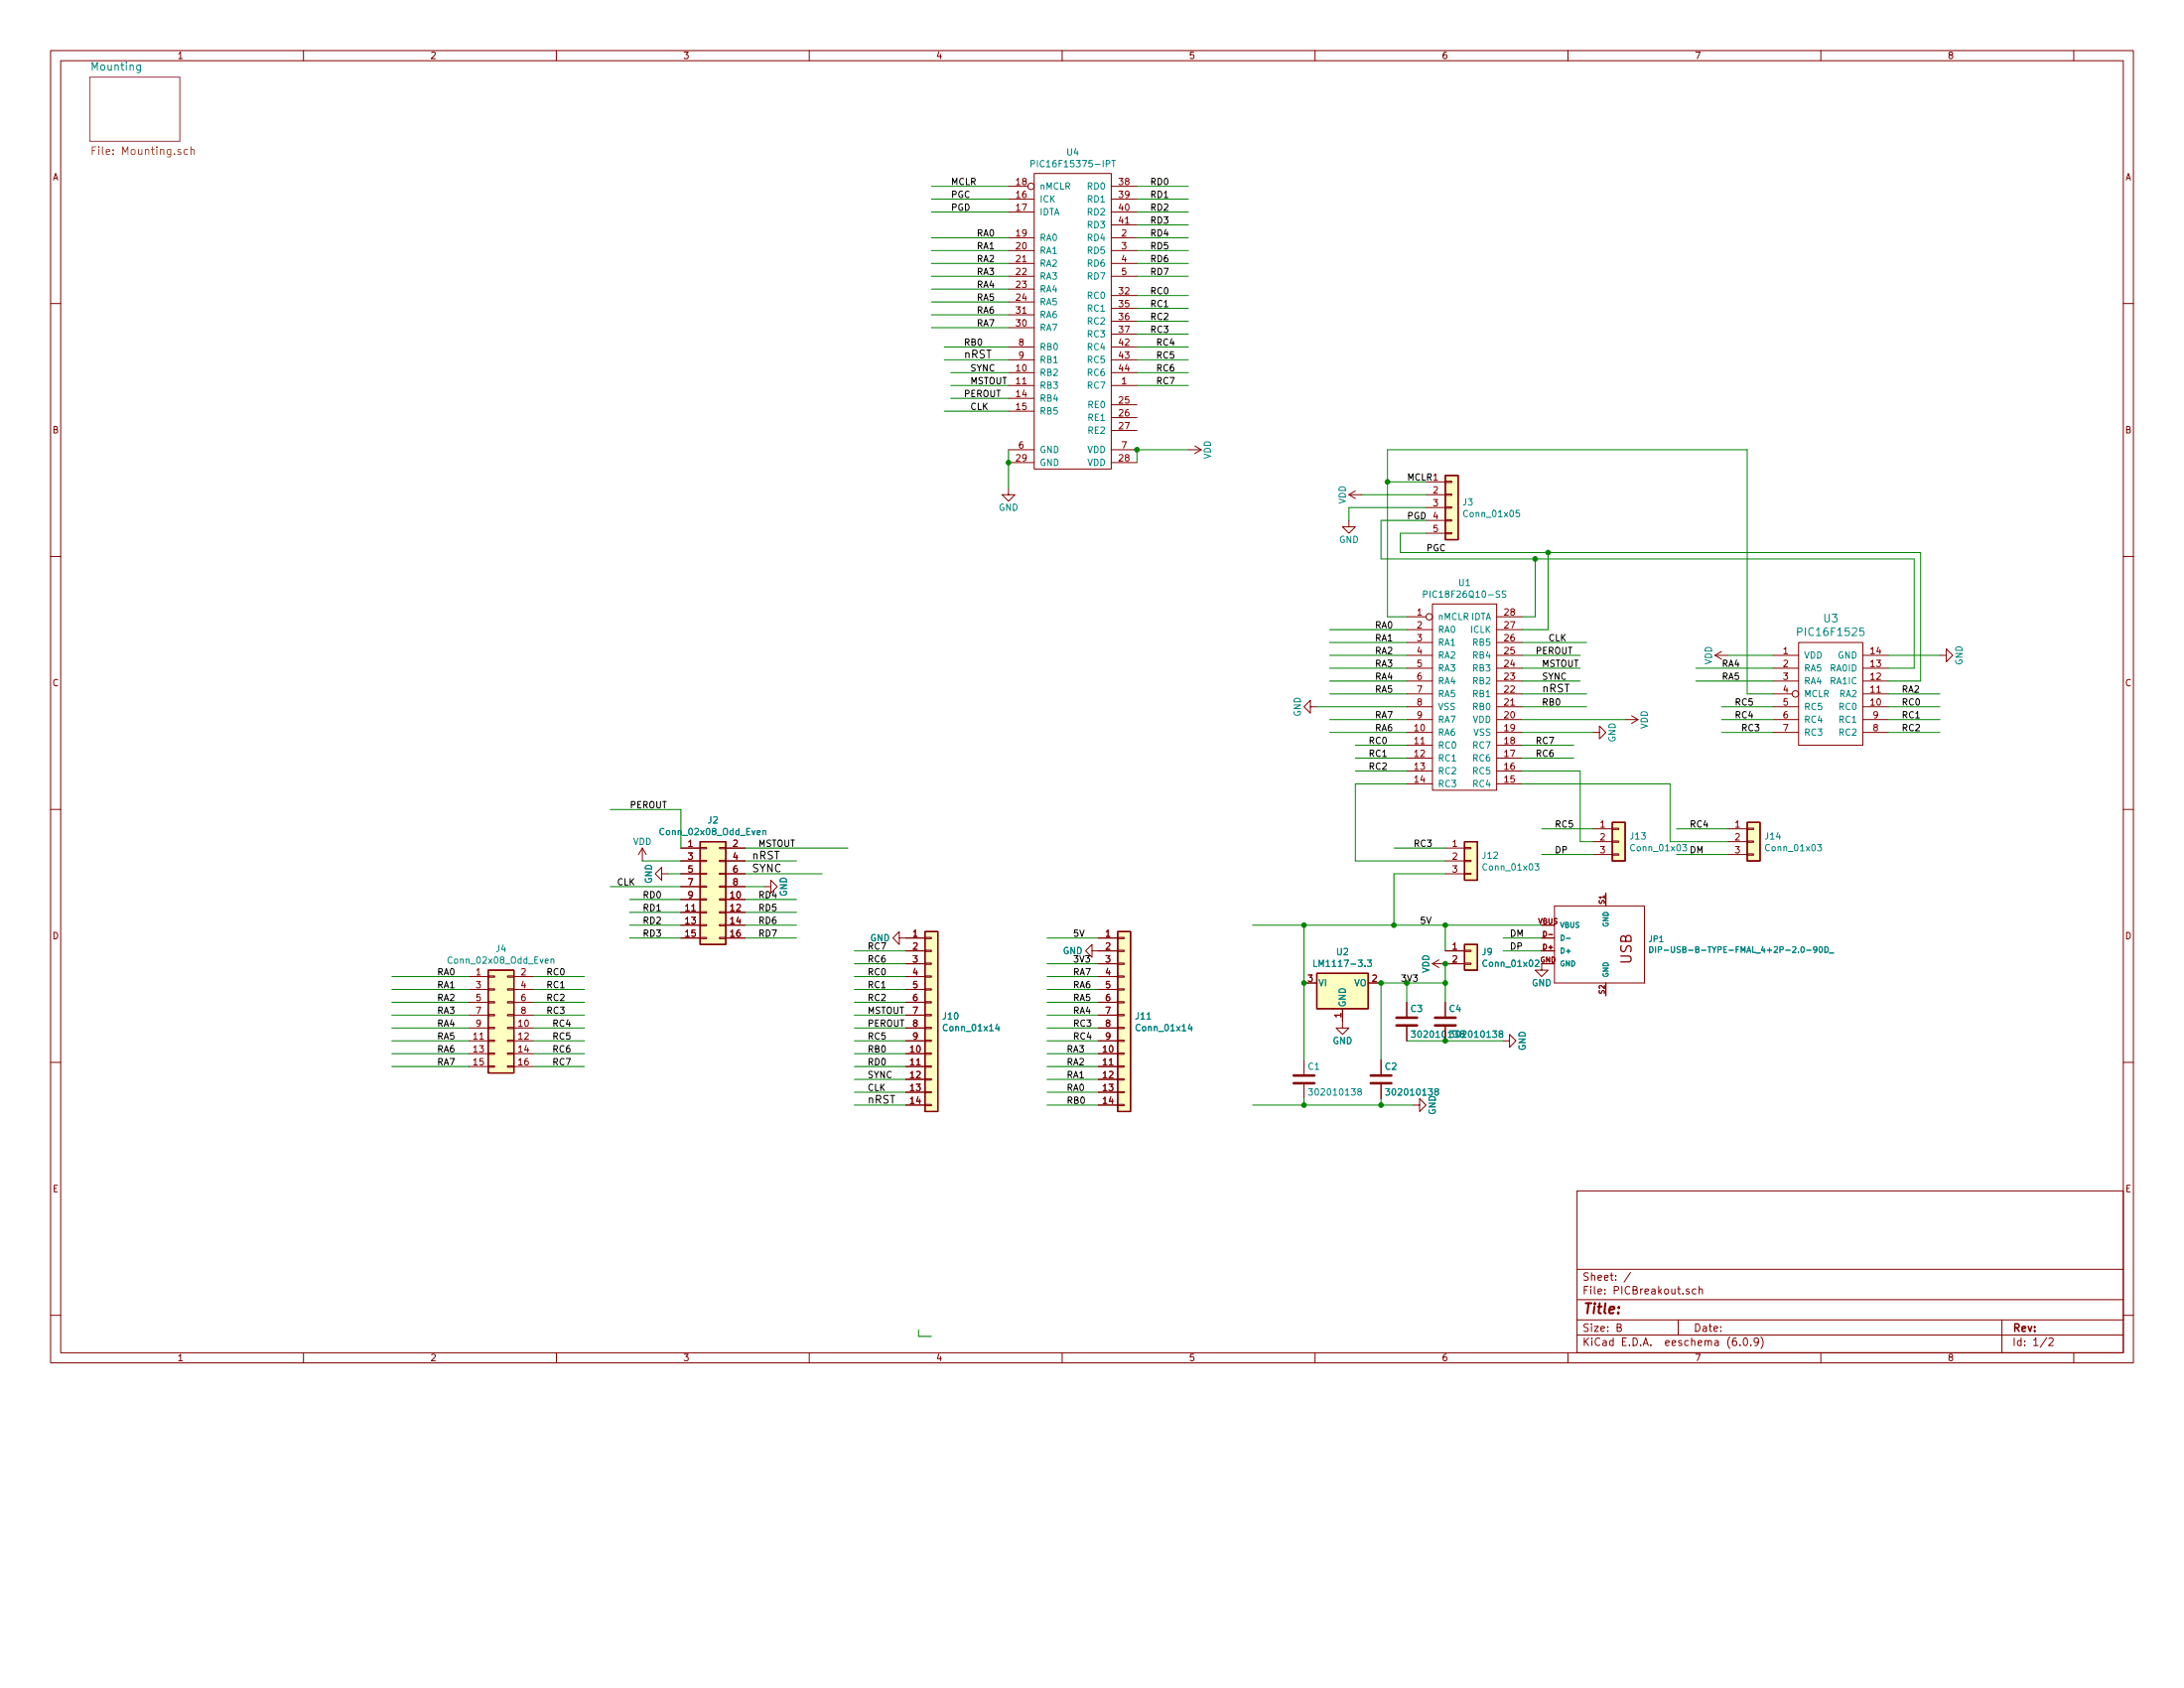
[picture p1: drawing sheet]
EESchema Schematic File Version 4
EELAYER 30 0
EELAYER END
$Descr B 17000 11000
encoding utf-8
Sheet 1 2
Title ""
Date ""
Rev ""
Comp ""
Comment1 ""
Comment2 ""
Comment3 ""
Comment4 ""
$EndDescr
$Sheet
S 700  600  700  500 
U 5BA655A7
F0 "Mounting" 60
F1 "Mounting.sch" 60
$EndSheet
Wire Wire Line
	7250 10400 7150 10400
Wire Wire Line
	7150 10400 7150 10350
Wire Wire Line
	10150 8550 10150 8600
Wire Wire Line
	10750 8600 10750 8550
Connection ~ 10750 8600
$Comp
L power:GND #PWR?
U 1 1
P 11000 8600
AR Path="/5CFC7757/5D07AF23" Ref="#PWR?"  Part="1" 
AR Path="/5CFEE74D/5D07AF23" Ref="#PWR?"  Part="1" 
AR Path="/5CE81FF5/5D07AF23" Ref="#PWR?"  Part="1" 
AR Path="/5CE982AE/5D07AF23" Ref="#PWR?"  Part="1" 
AR Path="/5BA655A7/5D01C728/5D07AF23" Ref="#PWR?"  Part="1" 
AR Path="/5D01CD70/5D07AF23" Ref="#PWR?"  Part="1" 
AR Path="/5D08CCAD/5D07AF23" Ref="#PWR?"  Part="1" 
AR Path="/5D117FD0/5D07AF23" Ref="#PWR?"  Part="1" 
AR Path="/5D07AF23" Ref="#PWR019"  Part="1" 
F 0 "#PWR019" H 11000 8350 50  0001 C CNN
F 1 "GND" H 11000 8450 50  0000 C CNN
F 2 "" H 11000 8600 50  0001 C CNN
F 3 "" H 11000 8600 50  0001 C CNN
	1    11000 8600
	0    -1   -1   0   
$EndComp
Wire Wire Line
	10750 8600 11000 8600
$Comp
L CLRLibrary:PIC18F24Q10_SO U1
U 1 1
P 11400 4650
F 0 "U1" H 11400 4765 50  0000 C CNN
F 1 "PIC18F26Q10-SS" H 11400 4674 50  0000 C CNN
F 2 "Package_SO:SSOP-28_5.3x10.2mm_P0.65mm" H 11500 4700 50  0001 C CNN
F 3 "" H 11500 4700 50  0001 C CNN
	1    11400 4650
	1    0    0    -1  
$EndComp
$Comp
L Connector_Generic:Conn_01x05 J3
U 1 1
P 11300 3950
F 0 "J3" H 11380 3992 50  0000 L CNN
F 1 "Conn_01x05" H 11380 3901 50  0000 L CNN
F 2 "Connector_PinHeader_2.54mm:PinHeader_1x06_P2.54mm_Vertical" H 11300 3950 50  0001 C CNN
F 3 "~" H 11300 3950 50  0001 C CNN
	1    11300 3950
	1    0    0    -1  
$EndComp
Wire Wire Line
	11100 3750 10800 3750
Wire Wire Line
	10800 3750 10800 4800
Wire Wire Line
	10800 4800 10950 4800
Wire Wire Line
	11100 4050 10750 4050
Wire Wire Line
	10750 4050 10750 4350
Wire Wire Line
	10750 4350 11950 4350
Wire Wire Line
	11950 4350 11950 4800
Wire Wire Line
	11950 4800 11850 4800
Wire Wire Line
	11850 4900 12050 4900
Wire Wire Line
	12050 4900 12050 4300
Wire Wire Line
	12050 4300 10900 4300
Wire Wire Line
	10900 4300 10900 4150
Wire Wire Line
	10900 4150 11100 4150
$Comp
L power:VDD #PWR?
U 1 1
P 10600 3850
AR Path="/5CFC7757/5F124115" Ref="#PWR?"  Part="1" 
AR Path="/5CFEE74D/5F124115" Ref="#PWR?"  Part="1" 
AR Path="/5CE81FF5/5F124115" Ref="#PWR?"  Part="1" 
AR Path="/5CE982AE/5F124115" Ref="#PWR?"  Part="1" 
AR Path="/5BA655A7/5D01C728/5F124115" Ref="#PWR?"  Part="1" 
AR Path="/5D01CD70/5F124115" Ref="#PWR?"  Part="1" 
AR Path="/5D08CCAD/5F124115" Ref="#PWR?"  Part="1" 
AR Path="/5D117FD0/5F124115" Ref="#PWR?"  Part="1" 
AR Path="/5F124115" Ref="#PWR0103"  Part="1" 
F 0 "#PWR0103" H 10600 3700 50  0001 C CNN
F 1 "VDD" H 10600 4000 50  0000 C CNN
F 2 "" H 10600 3850 50  0001 C CNN
F 3 "" H 10600 3850 50  0001 C CNN
	1    10600 3850
	0    -1   -1   0   
$EndComp
Wire Wire Line
	11100 3850 10600 3850
$Comp
L power:GND #PWR0104
U 1 1
P 10500 4050
F 0 "#PWR0104" H 10500 3800 50  0001 C CNN
F 1 "GND" H 10500 3900 50  0000 C CNN
F 2 "" H 10500 4050 50  0001 C CNN
F 3 "" H 10500 4050 50  0001 C CNN
	1    10500 4050
	1    0    0    -1  
$EndComp
Wire Wire Line
	11100 3950 10500 3950
Wire Wire Line
	10500 3950 10500 4050
Text Label 10700 4900 0    50   ~ 0
RA0
Text Label 10700 5000 0    50   ~ 0
RA1
Text Label 10700 5100 0    50   ~ 0
RA2
Text Label 10700 5200 0    50   ~ 0
RA3
Text Label 10700 5300 0    50   ~ 0
RA4
Text Label 10700 5400 0    50   ~ 0
RA5
Text Label 10700 5700 0    50   ~ 0
RA6
Text Label 10700 5600 0    50   ~ 0
RA7
Wire Wire Line
	10950 4900 10350 4900
Wire Wire Line
	10950 5000 10350 5000
Wire Wire Line
	10950 5100 10350 5100
Wire Wire Line
	10950 5200 10350 5200
Wire Wire Line
	10950 5300 10350 5300
Wire Wire Line
	10950 5400 10350 5400
Wire Wire Line
	10950 5600 10350 5600
Wire Wire Line
	10950 5700 10350 5700
Text Label 10650 5800 0    50   ~ 0
RC0
Text Label 10650 5900 0    50   ~ 0
RC1
Text Label 10650 6000 0    50   ~ 0
RC2
Text Label 13150 6450 0    50   ~ 0
RC4
Text Label 12100 6450 0    50   ~ 0
RC5
Text Label 11950 5900 0    50   ~ 0
RC6
Text Label 11950 5800 0    50   ~ 0
RC7
Wire Wire Line
	10550 5900 10950 5900
Text Label 11000 6600 0    50   ~ 0
RC3
Wire Wire Line
	10550 5800 10950 5800
Wire Wire Line
	10550 6100 10950 6100
Wire Wire Line
	10550 6000 10950 6000
Wire Wire Line
	11850 5900 12250 5900
Wire Wire Line
	11850 5800 12250 5800
Wire Wire Line
	12350 5000 11850 5000
Text Label 12050 5000 0    50   ~ 0
CLK
Wire Wire Line
	12300 5100 11850 5100
Text Label 11950 5100 0    50   ~ 0
PEROUT
Wire Wire Line
	12300 5200 11850 5200
Text Label 12000 5200 0    50   ~ 0
MSTOUT
Wire Wire Line
	12300 5300 11850 5300
Text Label 12000 5300 0    50   ~ 0
SYNC
$Comp
L power:GND #PWR?
U 1 1
P 10250 5500
AR Path="/5CFC7757/5F2369A8" Ref="#PWR?"  Part="1" 
AR Path="/5CFEE74D/5F2369A8" Ref="#PWR?"  Part="1" 
AR Path="/5CE81FF5/5F2369A8" Ref="#PWR?"  Part="1" 
AR Path="/5CE982AE/5F2369A8" Ref="#PWR?"  Part="1" 
AR Path="/5BA655A7/5D01C728/5F2369A8" Ref="#PWR?"  Part="1" 
AR Path="/5D01CD70/5F2369A8" Ref="#PWR?"  Part="1" 
AR Path="/5D08CCAD/5F2369A8" Ref="#PWR?"  Part="1" 
AR Path="/5D117FD0/5F2369A8" Ref="#PWR?"  Part="1" 
AR Path="/5F2369A8" Ref="#PWR0107"  Part="1" 
F 0 "#PWR0107" H 10250 5250 50  0001 C CNN
F 1 "GND" H 10250 5350 50  0000 C CNN
F 2 "" H 10250 5500 50  0001 C CNN
F 3 "" H 10250 5500 50  0001 C CNN
	1    10250 5500
	0    1    1    0   
$EndComp
$Comp
L power:GND #PWR?
U 1 1
P 12400 5700
AR Path="/5CFC7757/5F236A33" Ref="#PWR?"  Part="1" 
AR Path="/5CFEE74D/5F236A33" Ref="#PWR?"  Part="1" 
AR Path="/5CE81FF5/5F236A33" Ref="#PWR?"  Part="1" 
AR Path="/5CE982AE/5F236A33" Ref="#PWR?"  Part="1" 
AR Path="/5BA655A7/5D01C728/5F236A33" Ref="#PWR?"  Part="1" 
AR Path="/5D01CD70/5F236A33" Ref="#PWR?"  Part="1" 
AR Path="/5D08CCAD/5F236A33" Ref="#PWR?"  Part="1" 
AR Path="/5D117FD0/5F236A33" Ref="#PWR?"  Part="1" 
AR Path="/5F236A33" Ref="#PWR0108"  Part="1" 
F 0 "#PWR0108" H 12400 5450 50  0001 C CNN
F 1 "GND" H 12400 5550 50  0000 C CNN
F 2 "" H 12400 5700 50  0001 C CNN
F 3 "" H 12400 5700 50  0001 C CNN
	1    12400 5700
	0    -1   -1   0   
$EndComp
Wire Wire Line
	10950 5500 10250 5500
Wire Wire Line
	12400 5700 11850 5700
Wire Wire Line
	12650 5600 11850 5600
$Comp
L CLRLibrary:PIC16F1525 U3
U 1 1
P 14000 4850
F 0 "U3" H 14250 4887 60  0000 C CNN
F 1 "PIC16F1525" H 14250 4781 60  0000 C CNN
F 2 "Package_SO:SO-14_3.9x8.65mm_P1.27mm" H 14000 4850 60  0001 C CNN
F 3 "" H 14000 4850 60  0001 C CNN
	1    14000 4850
	1    0    0    -1  
$EndComp
$Comp
L CLRLibrary:DIP-USB-B-TYPE-FMAL_4+2P-2.0-90D_ JP1
U 1 1
P 12100 7350
F 0 "JP1" H 12828 7392 45  0000 L CNN
F 1 "DIP-USB-B-TYPE-FMAL_4+2P-2.0-90D_" H 12828 7308 45  0000 L CNN
F 2 "CLRConnector:USB4+2-2.5-90D-15.8X12MM" H 12100 7350 50  0001 C CNN
F 3 "" H 12100 7350 50  0001 C CNN
F 4 "320010018" H 12130 7500 20  0001 C CNN "SKU"
	1    12100 7350
	1    0    0    -1  
$EndComp
$Comp
L Regulator_Linear:LM1117-3.3 U2
U 1 1
P 10450 7650
F 0 "U2" H 10450 7892 50  0000 C CNN
F 1 "LM1117-3.3" H 10450 7801 50  0000 C CNN
F 2 "Package_TO_SOT_SMD:SOT-223-3_TabPin2" H 10450 7650 50  0001 C CNN
F 3 "http://www.ti.com/lit/ds/symlink/lm1117.pdf" H 10450 7650 50  0001 C CNN
	1    10450 7650
	1    0    0    -1  
$EndComp
Wire Wire Line
	10150 8600 10750 8600
Wire Wire Line
	12000 7200 11250 7200
Wire Wire Line
	10150 7200 10150 7650
Connection ~ 10150 7650
Wire Wire Line
	10150 7650 10150 8250
Wire Wire Line
	10750 8250 10750 7650
Connection ~ 10750 7650
Text Label 11050 7200 0    50   ~ 0
5V
Text Label 10900 7650 0    50   ~ 0
3V3
$Comp
L power:GND #PWR?
U 1 1
P 12000 7500
AR Path="/5CFC7757/600E2F4E" Ref="#PWR?"  Part="1" 
AR Path="/5CFEE74D/600E2F4E" Ref="#PWR?"  Part="1" 
AR Path="/5CE81FF5/600E2F4E" Ref="#PWR?"  Part="1" 
AR Path="/5CE982AE/600E2F4E" Ref="#PWR?"  Part="1" 
AR Path="/5BA655A7/5D01C728/600E2F4E" Ref="#PWR?"  Part="1" 
AR Path="/5D01CD70/600E2F4E" Ref="#PWR?"  Part="1" 
AR Path="/5D08CCAD/600E2F4E" Ref="#PWR?"  Part="1" 
AR Path="/5D117FD0/600E2F4E" Ref="#PWR?"  Part="1" 
AR Path="/600E2F4E" Ref="#PWR04"  Part="1" 
F 0 "#PWR04" H 12000 7250 50  0001 C CNN
F 1 "GND" H 12000 7350 50  0000 C CNN
F 2 "" H 12000 7500 50  0001 C CNN
F 3 "" H 12000 7500 50  0001 C CNN
	1    12000 7500
	1    0    0    -1  
$EndComp
$Comp
L Connector_Generic:Conn_01x02 J9
U 1 1
P 11450 7400
F 0 "J9" H 11530 7392 50  0000 L CNN
F 1 "Conn_01x02" H 11530 7301 50  0000 L CNN
F 2 "CLRConnector:H2-2.54" H 11450 7400 50  0001 C CNN
F 3 "~" H 11450 7400 50  0001 C CNN
	1    11450 7400
	1    0    0    -1  
$EndComp
Wire Wire Line
	11250 7500 11250 7650
Wire Wire Line
	10750 7650 10950 7650
Wire Wire Line
	11250 7400 11250 7200
Connection ~ 11250 7200
Wire Wire Line
	11250 7200 10850 7200
$Comp
L power:VDD #PWR?
U 1 1
P 11250 7500
AR Path="/5CFC7757/600FC25F" Ref="#PWR?"  Part="1" 
AR Path="/5CFEE74D/600FC25F" Ref="#PWR?"  Part="1" 
AR Path="/5CE81FF5/600FC25F" Ref="#PWR?"  Part="1" 
AR Path="/5CE982AE/600FC25F" Ref="#PWR?"  Part="1" 
AR Path="/5BA655A7/5D01C728/600FC25F" Ref="#PWR?"  Part="1" 
AR Path="/5D01CD70/600FC25F" Ref="#PWR?"  Part="1" 
AR Path="/5D08CCAD/600FC25F" Ref="#PWR?"  Part="1" 
AR Path="/5D117FD0/600FC25F" Ref="#PWR?"  Part="1" 
AR Path="/600FC25F" Ref="#PWR03"  Part="1" 
F 0 "#PWR03" H 11250 7350 50  0001 C CNN
F 1 "VDD" H 11250 7650 50  0000 C CNN
F 2 "" H 11250 7500 50  0001 C CNN
F 3 "" H 11250 7500 50  0001 C CNN
	1    11250 7500
	0    -1   -1   0   
$EndComp
Connection ~ 11250 7500
Wire Wire Line
	12050 4300 14950 4300
Wire Wire Line
	14950 4300 14950 5300
Wire Wire Line
	14950 5300 14700 5300
Connection ~ 12050 4300
Wire Wire Line
	11950 4350 14900 4350
Wire Wire Line
	14900 4350 14900 5200
Wire Wire Line
	14900 5200 14700 5200
Connection ~ 11950 4350
Wire Wire Line
	10800 3750 10800 3500
Wire Wire Line
	10800 3500 13600 3500
Wire Wire Line
	13600 3500 13600 5400
Wire Wire Line
	13600 5400 13800 5400
Connection ~ 10800 3750
$Comp
L power:VDD #PWR?
U 1 1
P 13450 5100
AR Path="/5CFC7757/6012BD57" Ref="#PWR?"  Part="1" 
AR Path="/5CFEE74D/6012BD57" Ref="#PWR?"  Part="1" 
AR Path="/5CE81FF5/6012BD57" Ref="#PWR?"  Part="1" 
AR Path="/5CE982AE/6012BD57" Ref="#PWR?"  Part="1" 
AR Path="/5BA655A7/5D01C728/6012BD57" Ref="#PWR?"  Part="1" 
AR Path="/5D01CD70/6012BD57" Ref="#PWR?"  Part="1" 
AR Path="/5D08CCAD/6012BD57" Ref="#PWR?"  Part="1" 
AR Path="/5D117FD0/6012BD57" Ref="#PWR?"  Part="1" 
AR Path="/6012BD57" Ref="#PWR09"  Part="1" 
F 0 "#PWR09" H 13450 4950 50  0001 C CNN
F 1 "VDD" H 13450 5250 50  0000 C CNN
F 2 "" H 13450 5100 50  0001 C CNN
F 3 "" H 13450 5100 50  0001 C CNN
	1    13450 5100
	0    -1   -1   0   
$EndComp
$Comp
L power:GND #PWR010
U 1 1
P 15100 5100
F 0 "#PWR010" H 15100 4850 50  0001 C CNN
F 1 "GND" H 15100 4950 50  0000 C CNN
F 2 "" H 15100 5100 50  0001 C CNN
F 3 "" H 15100 5100 50  0001 C CNN
	1    15100 5100
	0    -1   -1   0   
$EndComp
$Comp
L power:VDD #PWR?
U 1 1
P 12650 5600
AR Path="/5CFC7757/6012C698" Ref="#PWR?"  Part="1" 
AR Path="/5CFEE74D/6012C698" Ref="#PWR?"  Part="1" 
AR Path="/5CE81FF5/6012C698" Ref="#PWR?"  Part="1" 
AR Path="/5CE982AE/6012C698" Ref="#PWR?"  Part="1" 
AR Path="/5BA655A7/5D01C728/6012C698" Ref="#PWR?"  Part="1" 
AR Path="/5D01CD70/6012C698" Ref="#PWR?"  Part="1" 
AR Path="/5D08CCAD/6012C698" Ref="#PWR?"  Part="1" 
AR Path="/5D117FD0/6012C698" Ref="#PWR?"  Part="1" 
AR Path="/6012C698" Ref="#PWR07"  Part="1" 
F 0 "#PWR07" H 12650 5450 50  0001 C CNN
F 1 "VDD" H 12650 5750 50  0000 C CNN
F 2 "" H 12650 5600 50  0001 C CNN
F 3 "" H 12650 5600 50  0001 C CNN
	1    12650 5600
	0    1    1    0   
$EndComp
Text Label 12000 5400 0    60   ~ 0
nRST
Wire Wire Line
	11850 5400 12350 5400
Wire Wire Line
	11850 5500 12350 5500
Text Label 12000 5500 0    50   ~ 0
RB0
Wire Wire Line
	13450 5100 13800 5100
Wire Wire Line
	14700 5100 15100 5100
Text Label 14800 5400 0    50   ~ 0
RA2
Text Label 14800 5500 0    50   ~ 0
RC0
Text Label 14800 5600 0    50   ~ 0
RC1
Text Label 14800 5700 0    50   ~ 0
RC2
Wire Wire Line
	14700 5600 15100 5600
Wire Wire Line
	14700 5500 15100 5500
Wire Wire Line
	14700 5700 15100 5700
Text Label 13550 5700 0    50   ~ 0
RC3
Text Label 13500 5600 0    50   ~ 0
RC4
Text Label 13500 5500 0    50   ~ 0
RC5
Wire Wire Line
	13400 5600 13800 5600
Wire Wire Line
	13400 5500 13800 5500
Wire Wire Line
	13800 5700 13400 5700
Wire Wire Line
	14700 5400 15100 5400
Text Label 13400 5200 0    50   ~ 0
RA4
Text Label 13400 5300 0    50   ~ 0
RA5
Wire Wire Line
	13800 5200 13200 5200
Wire Wire Line
	13800 5300 13200 5300
$Comp
L Device:C C?
U 1 1
P 10950 7950
AR Path="/5CFC7757/60179E5F" Ref="C?"  Part="1" 
AR Path="/5CFEE74D/60179E5F" Ref="C?"  Part="1" 
AR Path="/5CE81FF5/60179E5F" Ref="C?"  Part="1" 
AR Path="/5CE982AE/60179E5F" Ref="C?"  Part="1" 
AR Path="/5BA655A7/5D01C728/60179E5F" Ref="C?"  Part="1" 
AR Path="/5D01CD70/60179E5F" Ref="C?"  Part="1" 
AR Path="/5D08CCAD/60179E5F" Ref="C?"  Part="1" 
AR Path="/5D117FD0/60179E5F" Ref="C?"  Part="1" 
AR Path="/60179E5F" Ref="C3"  Part="1" 
F 0 "C3" H 10975 8050 50  0000 L CNN
F 1 "302010138" H 10975 7850 50  0000 L CNN
F 2 "Capacitor_SMD:C_0805_2012Metric_Pad1.18x1.45mm_HandSolder" H 10988 7800 50  0001 C CNN
F 3 "" H 10950 7950 50  0001 C CNN
	1    10950 7950
	1    0    0    -1  
$EndComp
$Comp
L Device:C C?
U 1 1
P 11250 7950
AR Path="/5CFC7757/6017A220" Ref="C?"  Part="1" 
AR Path="/5CFEE74D/6017A220" Ref="C?"  Part="1" 
AR Path="/5CE81FF5/6017A220" Ref="C?"  Part="1" 
AR Path="/5CE982AE/6017A220" Ref="C?"  Part="1" 
AR Path="/5BA655A7/5D01C728/6017A220" Ref="C?"  Part="1" 
AR Path="/5D01CD70/6017A220" Ref="C?"  Part="1" 
AR Path="/5D08CCAD/6017A220" Ref="C?"  Part="1" 
AR Path="/5D117FD0/6017A220" Ref="C?"  Part="1" 
AR Path="/6017A220" Ref="C4"  Part="1" 
F 0 "C4" H 11275 8050 50  0000 L CNN
F 1 "302010138" H 11275 7850 50  0000 L CNN
F 2 "Capacitor_SMD:C_0603_1608Metric_Pad1.08x0.95mm_HandSolder" H 11288 7800 50  0001 C CNN
F 3 "" H 11250 7950 50  0001 C CNN
	1    11250 7950
	1    0    0    -1  
$EndComp
$Comp
L Device:C C?
U 1 1
P 10150 8400
AR Path="/5CFC7757/6017A57D" Ref="C?"  Part="1" 
AR Path="/5CFEE74D/6017A57D" Ref="C?"  Part="1" 
AR Path="/5CE81FF5/6017A57D" Ref="C?"  Part="1" 
AR Path="/5CE982AE/6017A57D" Ref="C?"  Part="1" 
AR Path="/5BA655A7/5D01C728/6017A57D" Ref="C?"  Part="1" 
AR Path="/5D01CD70/6017A57D" Ref="C?"  Part="1" 
AR Path="/5D08CCAD/6017A57D" Ref="C?"  Part="1" 
AR Path="/5D117FD0/6017A57D" Ref="C?"  Part="1" 
AR Path="/6017A57D" Ref="C1"  Part="1" 
F 0 "C1" H 10175 8500 50  0000 L CNN
F 1 "302010138" H 10175 8300 50  0000 L CNN
F 2 "Capacitor_SMD:C_0805_2012Metric_Pad1.18x1.45mm_HandSolder" H 10188 8250 50  0001 C CNN
F 3 "" H 10150 8400 50  0001 C CNN
	1    10150 8400
	1    0    0    -1  
$EndComp
$Comp
L Device:C C?
U 1 1
P 10750 8400
AR Path="/5CFC7757/6017A93C" Ref="C?"  Part="1" 
AR Path="/5CFEE74D/6017A93C" Ref="C?"  Part="1" 
AR Path="/5CE81FF5/6017A93C" Ref="C?"  Part="1" 
AR Path="/5CE982AE/6017A93C" Ref="C?"  Part="1" 
AR Path="/5BA655A7/5D01C728/6017A93C" Ref="C?"  Part="1" 
AR Path="/5D01CD70/6017A93C" Ref="C?"  Part="1" 
AR Path="/5D08CCAD/6017A93C" Ref="C?"  Part="1" 
AR Path="/5D117FD0/6017A93C" Ref="C?"  Part="1" 
AR Path="/6017A93C" Ref="C2"  Part="1" 
F 0 "C2" H 10775 8500 50  0000 L CNN
F 1 "302010138" H 10775 8300 50  0000 L CNN
F 2 "Capacitor_SMD:C_0603_1608Metric_Pad1.08x0.95mm_HandSolder" H 10788 8250 50  0001 C CNN
F 3 "" H 10750 8400 50  0001 C CNN
	1    10750 8400
	1    0    0    -1  
$EndComp
Wire Wire Line
	11250 7800 11250 7650
Connection ~ 11250 7650
Wire Wire Line
	10950 7800 10950 7650
Connection ~ 10950 7650
Wire Wire Line
	10950 7650 11250 7650
$Comp
L power:GND #PWR?
U 1 1
P 11700 8100
AR Path="/5CFC7757/6018A6DA" Ref="#PWR?"  Part="1" 
AR Path="/5CFEE74D/6018A6DA" Ref="#PWR?"  Part="1" 
AR Path="/5CE81FF5/6018A6DA" Ref="#PWR?"  Part="1" 
AR Path="/5CE982AE/6018A6DA" Ref="#PWR?"  Part="1" 
AR Path="/5BA655A7/5D01C728/6018A6DA" Ref="#PWR?"  Part="1" 
AR Path="/5D01CD70/6018A6DA" Ref="#PWR?"  Part="1" 
AR Path="/5D08CCAD/6018A6DA" Ref="#PWR?"  Part="1" 
AR Path="/5D117FD0/6018A6DA" Ref="#PWR?"  Part="1" 
AR Path="/6018A6DA" Ref="#PWR011"  Part="1" 
F 0 "#PWR011" H 11700 7850 50  0001 C CNN
F 1 "GND" H 11700 7950 50  0000 C CNN
F 2 "" H 11700 8100 50  0001 C CNN
F 3 "" H 11700 8100 50  0001 C CNN
	1    11700 8100
	0    -1   -1   0   
$EndComp
Wire Wire Line
	10950 8100 11250 8100
Connection ~ 11250 8100
Wire Wire Line
	11250 8100 11700 8100
$Comp
L power:GND #PWR?
U 1 1
P 10450 7950
AR Path="/5CFC7757/6019D580" Ref="#PWR?"  Part="1" 
AR Path="/5CFEE74D/6019D580" Ref="#PWR?"  Part="1" 
AR Path="/5CE81FF5/6019D580" Ref="#PWR?"  Part="1" 
AR Path="/5CE982AE/6019D580" Ref="#PWR?"  Part="1" 
AR Path="/5BA655A7/5D01C728/6019D580" Ref="#PWR?"  Part="1" 
AR Path="/5D01CD70/6019D580" Ref="#PWR?"  Part="1" 
AR Path="/5D08CCAD/6019D580" Ref="#PWR?"  Part="1" 
AR Path="/5D117FD0/6019D580" Ref="#PWR?"  Part="1" 
AR Path="/6019D580" Ref="#PWR016"  Part="1" 
F 0 "#PWR016" H 10450 7700 50  0001 C CNN
F 1 "GND" H 10450 7800 50  0000 C CNN
F 2 "" H 10450 7950 50  0001 C CNN
F 3 "" H 10450 7950 50  0001 C CNN
	1    10450 7950
	1    0    0    -1  
$EndComp
$Comp
L Connector_Generic:Conn_01x14 J10
U 1 1
P 7250 7900
F 0 "J10" H 7330 7892 50  0000 L CNN
F 1 "Conn_01x14" H 7330 7801 50  0000 L CNN
F 2 "Connector_PinSocket_2.54mm:PinSocket_1x14_P2.54mm_Vertical" H 7250 7900 50  0001 C CNN
F 3 "~" H 7250 7900 50  0001 C CNN
	1    7250 7900
	1    0    0    -1  
$EndComp
$Comp
L Connector_Generic:Conn_01x14 J11
U 1 1
P 8750 7900
F 0 "J11" H 8830 7892 50  0000 L CNN
F 1 "Conn_01x14" H 8830 7801 50  0000 L CNN
F 2 "Connector_PinSocket_2.54mm:PinSocket_1x14_P2.54mm_Vertical" H 8750 7900 50  0001 C CNN
F 3 "~" H 8750 7900 50  0001 C CNN
	1    8750 7900
	1    0    0    -1  
$EndComp
$Comp
L power:GND #PWR?
U 1 1
P 7050 7300
AR Path="/5CFC7757/62414FBD" Ref="#PWR?"  Part="1" 
AR Path="/5CFEE74D/62414FBD" Ref="#PWR?"  Part="1" 
AR Path="/5CE81FF5/62414FBD" Ref="#PWR?"  Part="1" 
AR Path="/5CE982AE/62414FBD" Ref="#PWR?"  Part="1" 
AR Path="/5BA655A7/5D01C728/62414FBD" Ref="#PWR?"  Part="1" 
AR Path="/5D01CD70/62414FBD" Ref="#PWR?"  Part="1" 
AR Path="/5D08CCAD/62414FBD" Ref="#PWR?"  Part="1" 
AR Path="/5D117FD0/62414FBD" Ref="#PWR?"  Part="1" 
AR Path="/62414FBD" Ref="#PWR012"  Part="1" 
F 0 "#PWR012" H 7050 7050 50  0001 C CNN
F 1 "GND" V 7050 7100 50  0000 C CNN
F 2 "" H 7050 7300 50  0001 C CNN
F 3 "" H 7050 7300 50  0001 C CNN
	1    7050 7300
	0    1    1    0   
$EndComp
Text Label 8350 7500 0    50   ~ 0
3V3
Text Label 8350 7300 0    50   ~ 0
5V
$Comp
L power:GND #PWR?
U 1 1
P 8550 7400
AR Path="/5CFC7757/6241576A" Ref="#PWR?"  Part="1" 
AR Path="/5CFEE74D/6241576A" Ref="#PWR?"  Part="1" 
AR Path="/5CE81FF5/6241576A" Ref="#PWR?"  Part="1" 
AR Path="/5CE982AE/6241576A" Ref="#PWR?"  Part="1" 
AR Path="/5BA655A7/5D01C728/6241576A" Ref="#PWR?"  Part="1" 
AR Path="/5D01CD70/6241576A" Ref="#PWR?"  Part="1" 
AR Path="/5D08CCAD/6241576A" Ref="#PWR?"  Part="1" 
AR Path="/5D117FD0/6241576A" Ref="#PWR?"  Part="1" 
AR Path="/6241576A" Ref="#PWR014"  Part="1" 
F 0 "#PWR014" H 8550 7150 50  0001 C CNN
F 1 "GND" V 8550 7200 50  0000 C CNN
F 2 "" H 8550 7400 50  0001 C CNN
F 3 "" H 8550 7400 50  0001 C CNN
	1    8550 7400
	0    1    1    0   
$EndComp
Text Label 6750 7400 0    50   ~ 0
RC7
Text Label 6750 7500 0    50   ~ 0
RC6
Text Label 8350 8100 0    50   ~ 0
RC4
Text Label 8350 8000 0    50   ~ 0
RC3
$Comp
L Connector_Generic:Conn_01x03 J12
U 1 1
P 11450 6700
F 0 "J12" H 11530 6742 50  0000 L CNN
F 1 "Conn_01x03" H 11530 6651 50  0000 L CNN
F 2 "CLRLibrary:0603Jumper" H 11450 6700 50  0001 C CNN
F 3 "~" H 11450 6700 50  0001 C CNN
	1    11450 6700
	1    0    0    -1  
$EndComp
Wire Wire Line
	10550 6100 10550 6700
Wire Wire Line
	10550 6700 11250 6700
Wire Wire Line
	11250 6800 10850 6800
Wire Wire Line
	10850 6800 10850 7200
Connection ~ 10850 7200
Wire Wire Line
	10850 7200 10150 7200
Wire Wire Line
	11250 6600 10850 6600
Text Label 11750 7300 0    50   ~ 0
DM
Text Label 11750 7400 0    50   ~ 0
DP
Wire Wire Line
	12000 7400 11700 7400
Wire Wire Line
	12000 7300 11700 7300
Wire Wire Line
	8550 7300 8150 7300
Wire Wire Line
	8550 7500 8150 7500
Wire Wire Line
	8550 7600 8150 7600
Wire Wire Line
	8550 7700 8150 7700
Wire Wire Line
	8550 7800 8150 7800
Wire Wire Line
	8550 7900 8150 7900
Wire Wire Line
	8550 8000 8150 8000
Wire Wire Line
	8550 8100 8150 8100
Wire Wire Line
	8550 8200 8150 8200
Wire Wire Line
	8550 8300 8150 8300
Wire Wire Line
	8550 8400 8150 8400
Wire Wire Line
	8550 8500 8150 8500
Wire Wire Line
	8550 8600 8150 8600
Wire Wire Line
	7050 7400 6650 7400
Wire Wire Line
	7050 7500 6650 7500
Wire Wire Line
	7050 7600 6650 7600
Wire Wire Line
	7050 7700 6650 7700
Wire Wire Line
	7050 7800 6650 7800
Wire Wire Line
	7050 7900 6650 7900
Wire Wire Line
	7050 8000 6650 8000
Wire Wire Line
	7050 8100 6650 8100
Wire Wire Line
	7050 8200 6650 8200
Wire Wire Line
	7050 8300 6650 8300
Wire Wire Line
	7050 8400 6650 8400
Wire Wire Line
	7050 8500 6650 8500
Wire Wire Line
	7050 8600 6650 8600
$Comp
L CLRLibrary:PIC16F15375-IPT U4
U 1 1
P 8100 1400
F 0 "U4" H 8350 1615 50  0000 C CNN
F 1 "PIC16F15375-IPT" H 8350 1524 50  0000 C CNN
F 2 "Package_QFP:TQFP-44_10x10mm_P0.8mm" H 8100 1400 50  0001 C CNN
F 3 "" H 8100 1400 50  0001 C CNN
	1    8100 1400
	1    0    0    -1  
$EndComp
Text Label 6750 7600 0    50   ~ 0
RC0
Text Label 6750 7700 0    50   ~ 0
RC1
Text Label 6750 7800 0    50   ~ 0
RC2
Text Label 6750 8100 0    50   ~ 0
RC5
$Comp
L Connector_Generic:Conn_01x03 J13
U 1 1
P 12600 6550
F 0 "J13" H 12680 6592 50  0000 L CNN
F 1 "Conn_01x03" H 12680 6501 50  0000 L CNN
F 2 "CLRLibrary:0603Jumper" H 12600 6550 50  0001 C CNN
F 3 "~" H 12600 6550 50  0001 C CNN
	1    12600 6550
	1    0    0    -1  
$EndComp
$Comp
L Connector_Generic:Conn_01x03 J14
U 1 1
P 13650 6550
F 0 "J14" H 13730 6592 50  0000 L CNN
F 1 "Conn_01x03" H 13730 6501 50  0000 L CNN
F 2 "CLRLibrary:0603Jumper" H 13650 6550 50  0001 C CNN
F 3 "~" H 13650 6550 50  0001 C CNN
	1    13650 6550
	1    0    0    -1  
$EndComp
Wire Wire Line
	12000 6450 12400 6450
Wire Wire Line
	12400 6550 12300 6550
Wire Wire Line
	12300 6550 12300 6000
Wire Wire Line
	11850 6000 12300 6000
Wire Wire Line
	13000 6100 13000 6550
Wire Wire Line
	13000 6550 13450 6550
Wire Wire Line
	11850 6100 13000 6100
Wire Wire Line
	12000 6650 12400 6650
Wire Wire Line
	13050 6450 13450 6450
Wire Wire Line
	13050 6650 13450 6650
Text Label 12100 6650 0    50   ~ 0
DP
Text Label 13150 6650 0    50   ~ 0
DM
Text Label 6750 8500 0    50   ~ 0
CLK
Text Label 6750 8600 0    60   ~ 0
nRST
Text Label 6750 8400 0    50   ~ 0
SYNC
Text Label 6750 7900 0    50   ~ 0
MSTOUT
Text Label 6750 8000 0    50   ~ 0
PEROUT
Text Label 8300 8600 0    50   ~ 0
RB0
Text Label 8300 8500 0    50   ~ 0
RA0
Text Label 8300 8400 0    50   ~ 0
RA1
Text Label 8300 8300 0    50   ~ 0
RA2
Text Label 8300 8200 0    50   ~ 0
RA3
Text Label 8350 7900 0    50   ~ 0
RA4
Text Label 8350 7800 0    50   ~ 0
RA5
Text Label 8350 7700 0    50   ~ 0
RA6
Text Label 8350 7600 0    50   ~ 0
RA7
Text Label 6750 8200 0    50   ~ 0
RB0
Text Label 6750 8300 0    50   ~ 0
RD0
Text Label 7600 1850 0    50   ~ 0
RA0
Text Label 7600 1950 0    50   ~ 0
RA1
Text Label 7600 2050 0    50   ~ 0
RA2
Text Label 7600 2150 0    50   ~ 0
RA3
Text Label 7600 2250 0    50   ~ 0
RA4
Text Label 7600 2350 0    50   ~ 0
RA5
Wire Wire Line
	7850 1850 7250 1850
Wire Wire Line
	7850 1950 7250 1950
Wire Wire Line
	7850 2050 7250 2050
Wire Wire Line
	7850 2150 7250 2150
Wire Wire Line
	7850 2250 7250 2250
Wire Wire Line
	7850 2350 7250 2350
Text Label 7600 2550 0    50   ~ 0
RA7
Text Label 7600 2450 0    50   ~ 0
RA6
Wire Wire Line
	7850 2450 7250 2450
Wire Wire Line
	7850 2550 7250 2550
Text Label 8950 2300 0    50   ~ 0
RC0
Text Label 8950 2400 0    50   ~ 0
RC1
Text Label 8950 2500 0    50   ~ 0
RC2
Wire Wire Line
	8850 2400 9250 2400
Text Label 8950 2600 0    50   ~ 0
RC3
Wire Wire Line
	8850 2300 9250 2300
Wire Wire Line
	8850 2600 9250 2600
Wire Wire Line
	8850 2500 9250 2500
Text Label 9150 2700 2    50   ~ 0
RC4
Text Label 9150 2800 2    50   ~ 0
RC5
Text Label 9150 2900 2    50   ~ 0
RC6
Text Label 9150 3000 2    50   ~ 0
RC7
Wire Wire Line
	9250 2900 8850 2900
Wire Wire Line
	9250 3000 8850 3000
Wire Wire Line
	9250 2700 8850 2700
Wire Wire Line
	9250 2800 8850 2800
Text Label 8950 1450 0    50   ~ 0
RD0
Wire Wire Line
	8850 1450 9250 1450
Text Label 11100 4300 0    50   ~ 0
PGC
Text Label 10950 4050 0    50   ~ 0
PGD
Text Label 10950 3750 0    50   ~ 0
MCLR
Wire Wire Line
	7850 1450 7250 1450
Wire Wire Line
	7850 1550 7250 1550
Wire Wire Line
	7850 1650 7250 1650
Text Label 7400 1450 0    50   ~ 0
MCLR
Text Label 7400 1550 0    50   ~ 0
PGC
Text Label 7400 1650 0    50   ~ 0
PGD
Wire Wire Line
	7850 3200 7350 3200
Text Label 7550 3200 0    50   ~ 0
CLK
Wire Wire Line
	7850 3100 7400 3100
Text Label 7500 3100 0    50   ~ 0
PEROUT
Wire Wire Line
	7850 3000 7400 3000
Text Label 7550 3000 0    50   ~ 0
MSTOUT
Wire Wire Line
	7850 2900 7400 2900
Text Label 7550 2900 0    50   ~ 0
SYNC
Text Label 7500 2800 0    60   ~ 0
nRST
Wire Wire Line
	7350 2800 7850 2800
Wire Wire Line
	7350 2700 7850 2700
Text Label 7500 2700 0    50   ~ 0
RB0
$Comp
L power:GND #PWR013
U 1 1
P 7850 3800
F 0 "#PWR013" H 7850 3550 50  0001 C CNN
F 1 "GND" H 7850 3650 50  0000 C CNN
F 2 "" H 7850 3800 50  0001 C CNN
F 3 "" H 7850 3800 50  0001 C CNN
	1    7850 3800
	1    0    0    -1  
$EndComp
Wire Wire Line
	7850 3800 7850 3600
Connection ~ 7850 3600
Wire Wire Line
	7850 3600 7850 3500
$Comp
L power:VDD #PWR?
U 1 1
P 9250 3500
AR Path="/5CFC7757/62562606" Ref="#PWR?"  Part="1" 
AR Path="/5CFEE74D/62562606" Ref="#PWR?"  Part="1" 
AR Path="/5CE81FF5/62562606" Ref="#PWR?"  Part="1" 
AR Path="/5CE982AE/62562606" Ref="#PWR?"  Part="1" 
AR Path="/5BA655A7/5D01C728/62562606" Ref="#PWR?"  Part="1" 
AR Path="/5D01CD70/62562606" Ref="#PWR?"  Part="1" 
AR Path="/5D08CCAD/62562606" Ref="#PWR?"  Part="1" 
AR Path="/5D117FD0/62562606" Ref="#PWR?"  Part="1" 
AR Path="/62562606" Ref="#PWR015"  Part="1" 
F 0 "#PWR015" H 9250 3350 50  0001 C CNN
F 1 "VDD" H 9250 3650 50  0000 C CNN
F 2 "" H 9250 3500 50  0001 C CNN
F 3 "" H 9250 3500 50  0001 C CNN
	1    9250 3500
	0    1    1    0   
$EndComp
Wire Wire Line
	9250 3500 8850 3500
Wire Wire Line
	8850 3500 8850 3600
Connection ~ 8850 3500
$Comp
L Connector_Generic:Conn_02x08_Odd_Even J4
U 1 1
P 3850 7900
F 0 "J4" H 3900 8417 50  0000 C CNN
F 1 "Conn_02x08_Odd_Even" H 3900 8326 50  0000 C CNN
F 2 "CLRLibrary:RibbonCableSocket_16_OddEven" H 3850 7900 50  0001 C CNN
F 3 "~" H 3850 7900 50  0001 C CNN
	1    3850 7900
	1    0    0    -1  
$EndComp
Text Label 3400 7600 0    50   ~ 0
RA0
Text Label 3400 7700 0    50   ~ 0
RA1
Text Label 3400 7800 0    50   ~ 0
RA2
Text Label 3400 7900 0    50   ~ 0
RA3
Text Label 3400 8000 0    50   ~ 0
RA4
Text Label 3400 8100 0    50   ~ 0
RA5
Wire Wire Line
	3650 7600 3050 7600
Wire Wire Line
	3650 7700 3050 7700
Wire Wire Line
	3650 7800 3050 7800
Wire Wire Line
	3650 7900 3050 7900
Wire Wire Line
	3650 8000 3050 8000
Wire Wire Line
	3650 8100 3050 8100
Text Label 3400 8300 0    50   ~ 0
RA7
Text Label 3400 8200 0    50   ~ 0
RA6
Wire Wire Line
	3650 8200 3050 8200
Wire Wire Line
	3650 8300 3050 8300
Text Label 4250 7600 0    50   ~ 0
RC0
Text Label 4250 7700 0    50   ~ 0
RC1
Text Label 4250 7800 0    50   ~ 0
RC2
Wire Wire Line
	4150 7700 4550 7700
Text Label 4250 7900 0    50   ~ 0
RC3
Wire Wire Line
	4150 7600 4550 7600
Wire Wire Line
	4150 7900 4550 7900
Wire Wire Line
	4150 7800 4550 7800
Text Label 4450 8000 2    50   ~ 0
RC4
Text Label 4450 8100 2    50   ~ 0
RC5
Text Label 4450 8200 2    50   ~ 0
RC6
Text Label 4450 8300 2    50   ~ 0
RC7
Wire Wire Line
	4550 8200 4150 8200
Wire Wire Line
	4550 8300 4150 8300
Wire Wire Line
	4550 8000 4150 8000
Wire Wire Line
	4550 8100 4150 8100
Text Label 8950 1550 0    50   ~ 0
RD1
Wire Wire Line
	8850 1550 9250 1550
Text Label 8950 1650 0    50   ~ 0
RD2
Wire Wire Line
	8850 1650 9250 1650
Text Label 8950 1750 0    50   ~ 0
RD3
Wire Wire Line
	8850 1750 9250 1750
Text Label 8950 1850 0    50   ~ 0
RD4
Wire Wire Line
	8850 1850 9250 1850
Text Label 8950 1950 0    50   ~ 0
RD5
Wire Wire Line
	8850 1950 9250 1950
Text Label 8950 2050 0    50   ~ 0
RD6
Wire Wire Line
	8850 2050 9250 2050
Text Label 8950 2150 0    50   ~ 0
RD7
Wire Wire Line
	8850 2150 9250 2150
$Comp
L Connector_Generic:Conn_02x08_Odd_Even J2
U 1 1
P 5500 6900
F 0 "J2" H 5550 7417 50  0000 C CNN
F 1 "Conn_02x08_Odd_Even" H 5550 7326 50  0000 C CNN
F 2 "CLRLibrary:RibbonCableSocket_16_OddEven" H 5500 6900 50  0001 C CNN
F 3 "~" H 5500 6900 50  0001 C CNN
	1    5500 6900
	1    0    0    -1  
$EndComp
Text Label 4800 6900 0    50   ~ 0
CLK
Text Label 4900 6300 0    50   ~ 0
PEROUT
Wire Wire Line
	4750 6900 5300 6900
Wire Wire Line
	5300 6300 4750 6300
Wire Wire Line
	5300 6600 5300 6300
Wire Wire Line
	5800 6600 6600 6600
$Comp
L power:GND #PWR06
U 1 1
P 5200 6800
F 0 "#PWR06" H 5200 6550 50  0001 C CNN
F 1 "GND" H 5200 6650 50  0000 C CNN
F 2 "" H 5200 6800 50  0001 C CNN
F 3 "" H 5200 6800 50  0001 C CNN
	1    5200 6800
	0    1    1    0   
$EndComp
Text Label 5900 6600 0    50   ~ 0
MSTOUT
Wire Wire Line
	5200 6800 5300 6800
Wire Wire Line
	5000 6700 5300 6700
Text Label 5850 6800 0    60   ~ 0
SYNC
Wire Wire Line
	6400 6800 5800 6800
Wire Wire Line
	5800 6700 6200 6700
Wire Wire Line
	5800 6900 5950 6900
Text Label 5850 6700 0    60   ~ 0
nRST
$Comp
L power:GND #PWR08
U 1 1
P 5950 6900
F 0 "#PWR08" H 5950 6650 50  0001 C CNN
F 1 "GND" H 5950 6750 50  0000 C CNN
F 2 "" H 5950 6900 50  0001 C CNN
F 3 "" H 5950 6900 50  0001 C CNN
	1    5950 6900
	0    -1   -1   0   
$EndComp
$Comp
L power:VDD #PWR05
U 1 1
P 5000 6700
F 0 "#PWR05" H 5000 6550 50  0001 C CNN
F 1 "VDD" H 5000 6850 50  0000 C CNN
F 2 "" H 5000 6700 50  0001 C CNN
F 3 "" H 5000 6700 50  0001 C CNN
	1    5000 6700
	1    0    0    -1  
$EndComp
Wire Wire Line
	5800 7300 6200 7300
Text Label 5900 7300 0    50   ~ 0
RD7
Wire Wire Line
	5800 7200 6200 7200
Text Label 5900 7200 0    50   ~ 0
RD6
Wire Wire Line
	5800 7100 6200 7100
Text Label 5900 7100 0    50   ~ 0
RD5
Wire Wire Line
	5800 7000 6200 7000
Text Label 5900 7000 0    50   ~ 0
RD4
Wire Wire Line
	4900 7300 5300 7300
Text Label 5000 7300 0    50   ~ 0
RD3
Wire Wire Line
	4900 7200 5300 7200
Text Label 5000 7200 0    50   ~ 0
RD2
Wire Wire Line
	4900 7100 5300 7100
Text Label 5000 7100 0    50   ~ 0
RD1
Wire Wire Line
	4900 7000 5300 7000
Text Label 5000 7000 0    50   ~ 0
RD0
Wire Wire Line
	10150 8600 9750 8600
Connection ~ 10150 8600
Wire Wire Line
	9750 7200 10150 7200
Connection ~ 10150 7200
$EndSCHEMATC
